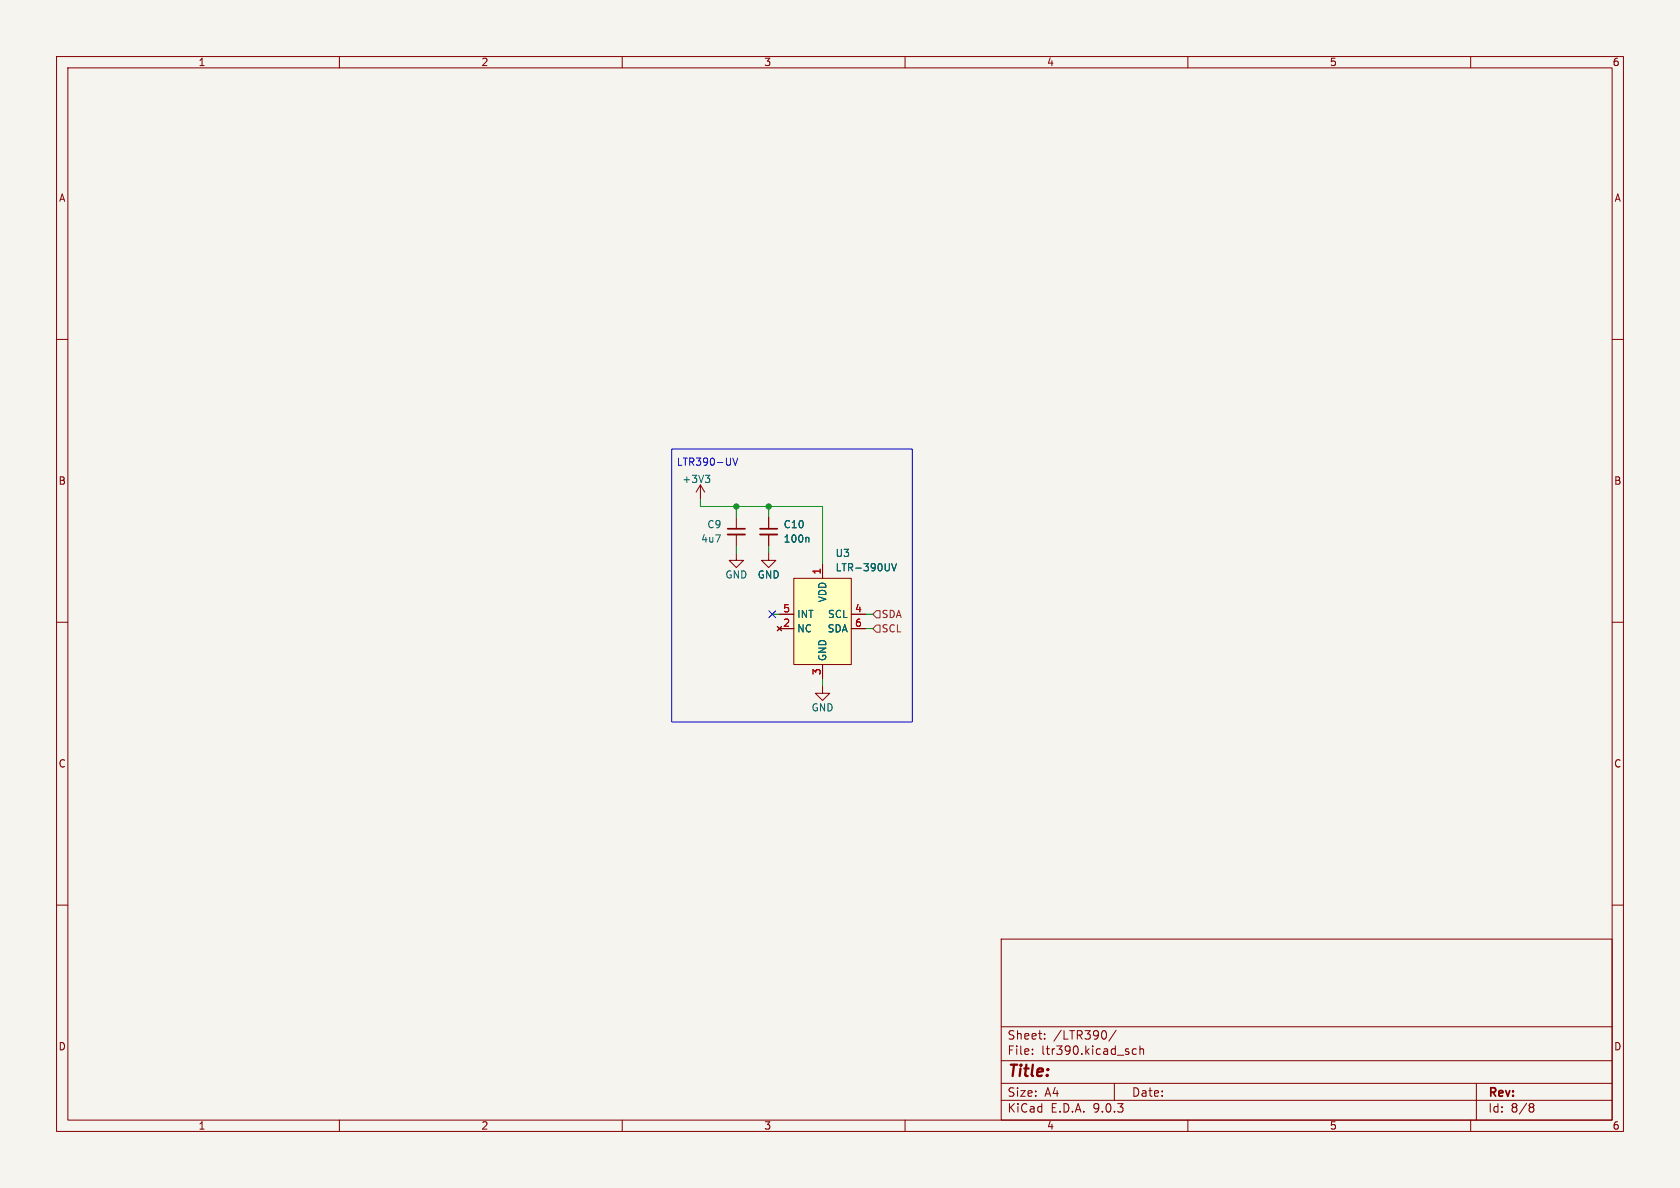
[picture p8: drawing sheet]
<svg xmlns="http://www.w3.org/2000/svg" width="297mm" height="210mm" viewBox="0 0 297 210" stroke-linecap="round" stroke-linejoin="round" font-family="sans-serif">
<path d="M0 0h297v210h-297z" fill="#f5f4ef" stroke="#f5f4ef" stroke-width=".18"/>
<g fill="none" stroke="#840000" stroke-width=".18">
<path d="M10 10h277v190h-277zM12 12h273v186h-273zM60 10v2M110 10v2M160 10v2M210 10v2M260 10v2M10 60h2M285 60h2M123.8 85.7l-.7 1.3M123.8 85.7l.8 1.3M123.8 85.7v2.6"/>
<path d="M130.2 97.8v1.3h1.2l-1.2 1.2-1.3-1.2h1.3M130.2 91.4v2.1M130.2 94.5v2M135.9 97.8v1.3h1.3l-1.3 1.2-1.3-1.2h1.3M10 110h2M285 110h2M10 160h2M177 166h108v32h-108zM285 160h2M60 198v2M110 198v2M160 198v2"/>
<path d="M177 194.5h108M177 191.5h108M177 187.5h108M177 181.5h108M182.5 186.3v.1M182.5 185.5v.1M184.7 183.6v.1M184.7 182.8v.1M195.5 182.5v.9M197 191.5v3M197.3 182.1l-1.3 2M200.9 185.5l-.4-.1-.3 .3v.4l.1 .2h.6"/>
<path d="M201.5 185.5l.2-.1 .4 .1 .1 .9M201.5 184.9v1.5M210 198v2M260 198v2M261 191.5v6.5M270.6 195.1l.4 .1 .2 .2-.3 .3M270.6 195.7h.3M270.9 195.7l.2 .2 .1 .4-.2 .2-.4 .1"/>
</g>
<path d="M128.7 93.5h3" fill="none" stroke="#840000" stroke-width=".3"/>
<path d="M128.7 94.5h3" fill="none" stroke="#840000" stroke-width=".33"/>
<path d="M124.7 84h.8l-.5 .5M125.2 84.5l.3 .2v.3l-.3 .3" fill="none" stroke="#006464" stroke-width=".18"/>
<path d="M140.3 102.2h10.2v15.3h-10.2z" fill="#ffffc2"/>
<path d="M135.9 91.4v2.1M135.9 94.5v2M145.4 99.7v2.5M137.4 110.7l.8 .8M137.8 108.6h2.5M137.8 111.1h2.5M138.2 110.7l-.8 .8M140.3 102.2h10.2v15.3h-10.2zM145.4 117.5v2.5M150.5 108.6h2.5M150.5 111.1h2.5M145.4 121.3v1.3h1.3l-1.3 1.2-1.3-1.2h1.3" fill="none" stroke="#840000" stroke-width=".18"/>
<path d="M142.8 95l.2 .2v.6M157.6 99.6l.5 1.3 .4-1.3" fill="none" stroke="#006464" stroke-width=".18"/>
<path d="M134.4 93.5h3" fill="none" stroke="#840000" stroke-width=".3"/>
<path d="M134.4 94.5h3" fill="none" stroke="#840000" stroke-width=".33"/>
<path d="M154.9 108h.7v1.2h-.7l-.6-.6zM154.9 110.5h.7v1.3h-.7l-.6-.7z" fill="none" stroke="#725600" stroke-width=".18"/>
<path d="M123.8 88.3v1.2h21.6v10.2M130.2 89.5v1.9M130.2 96.5v1.3M135.9 89.5v1.9M135.9 96.5v1.3M136.5 108.6h1.3M153 108.6h1.3M153 111.1h1.3M145.4 120v1.3" fill="none" stroke="#009600" stroke-width=".18"/>
<path d="M135.9 108l1.2 1.2M137.1 108l-1.2 1.2" fill="none" stroke="#000084" stroke-width=".18"/>
<path d="M118.7 79.4h42.6v48.2h-42.6zM129.6 81l.4 1.2 .4-1.2" fill="none" stroke="#0000c2" stroke-width=".18"/>
<g fill="#009600" stroke="#009600" stroke-width=".18">
<circle cx="130.2" cy="89.5" r=".46"/>
<circle cx="135.9" cy="89.5" r=".46"/>
</g>
<text font-size="2.8" fill="#840000" x="178" y="190.9">Title:</text>
<g font-size="2.1" fill="#840000">
<text x="178" y="184">Sheet:</text>
<text x="186.2" y="184">/LTR390/</text>
<text x="178" y="186.7">File:</text>
<text x="184.1" y="186.7">ltr390.kicad_sch</text>
<text x="178" y="196.9">KiCad</text>
<text x="178" y="194.1">Size:</text>
<text x="184.7" y="194.1">A4</text>
<text x="185.7" y="196.9">E.D.A.</text>
<text x="193.3" y="196.9">9.0.3</text>
<text x="200" y="194.1">Date:</text>
<text x="263" y="194.3">Rev:</text>
<text x="263" y="196.9">Id:</text>
<text x="267.1" y="196.9">8/8</text>
</g>
<g font-size="1.8" fill="#840000">
<text x="35" y="11.9">1</text>
<text x="85" y="11.9">2</text>
<text x="135" y="11.9">3</text>
<text x="185" y="11.9">4</text>
<text x="235" y="11.9">5</text>
<text x="285" y="11.9">6</text>
<text x="10.3" y="35.9">A</text>
<text x="285.3" y="35.9">A</text>
<text x="10.3" y="85.9">B</text>
<text x="285.3" y="85.9">B</text>
<text x="10.3" y="135.9">C</text>
<text x="285.3" y="135.9">C</text>
<text x="10.3" y="185.9">D</text>
<text x="285.3" y="185.9">D</text>
<text x="35" y="199.9">1</text>
<text x="85" y="199.9">2</text>
<text x="135" y="199.9">3</text>
<text x="185" y="199.9">4</text>
<text x="235" y="199.9">5</text>
<text x="285" y="199.9">6</text>
</g>
<text font-size="1.8" fill="#0000c2" x="119.6" y="82.5">LTR390-UV</text>
<g font-size="1.8" fill="#006464">
<text x="120.5" y="85.6">+3V3</text>
<text x="124.9" y="93.6">C9</text>
<text x="138.4" y="93.6">C10</text>
<text x="123.9" y="96.1">4u7</text>
<text x="138.4" y="96.1">100n</text>
<text x="147.6" y="101.2">LTR-390UV</text>
<text x="147.6" y="98.7">U3</text>
<text x="128.1" y="102.5">GND</text>
<text x="133.9" y="102.5">GND</text>
<text x="146.3" y="106.6" transform="rotate(-90 146.3 106.6)">VDD</text>
<text x="140.8" y="109.4">INT</text>
<text x="140.8" y="112">NC</text>
<text x="146.2" y="112">SDA</text>
<text x="146.3" y="109.4">SCL</text>
<text x="146.3" y="117" transform="rotate(-90 146.3 117)">GND</text>
<text x="143.4" y="126">GND</text>
</g>
<g font-size="1.8" fill="#a90000">
<text x="145.2" y="101.7" transform="rotate(-90 145.2 101.7)">1</text>
<text x="138.4" y="108.3">5</text>
<text x="138.4" y="110.9">2</text>
<text x="151.1" y="108.3">4</text>
<text x="151.1" y="110.9">6</text>
<text x="145.2" y="119.5" transform="rotate(-90 145.2 119.5)">3</text>
</g>
<g font-size="1.8" fill="#725600">
<text x="155.8" y="109.4">SDA</text>
<text x="155.8" y="112">SCL</text>
</g>
</svg>
